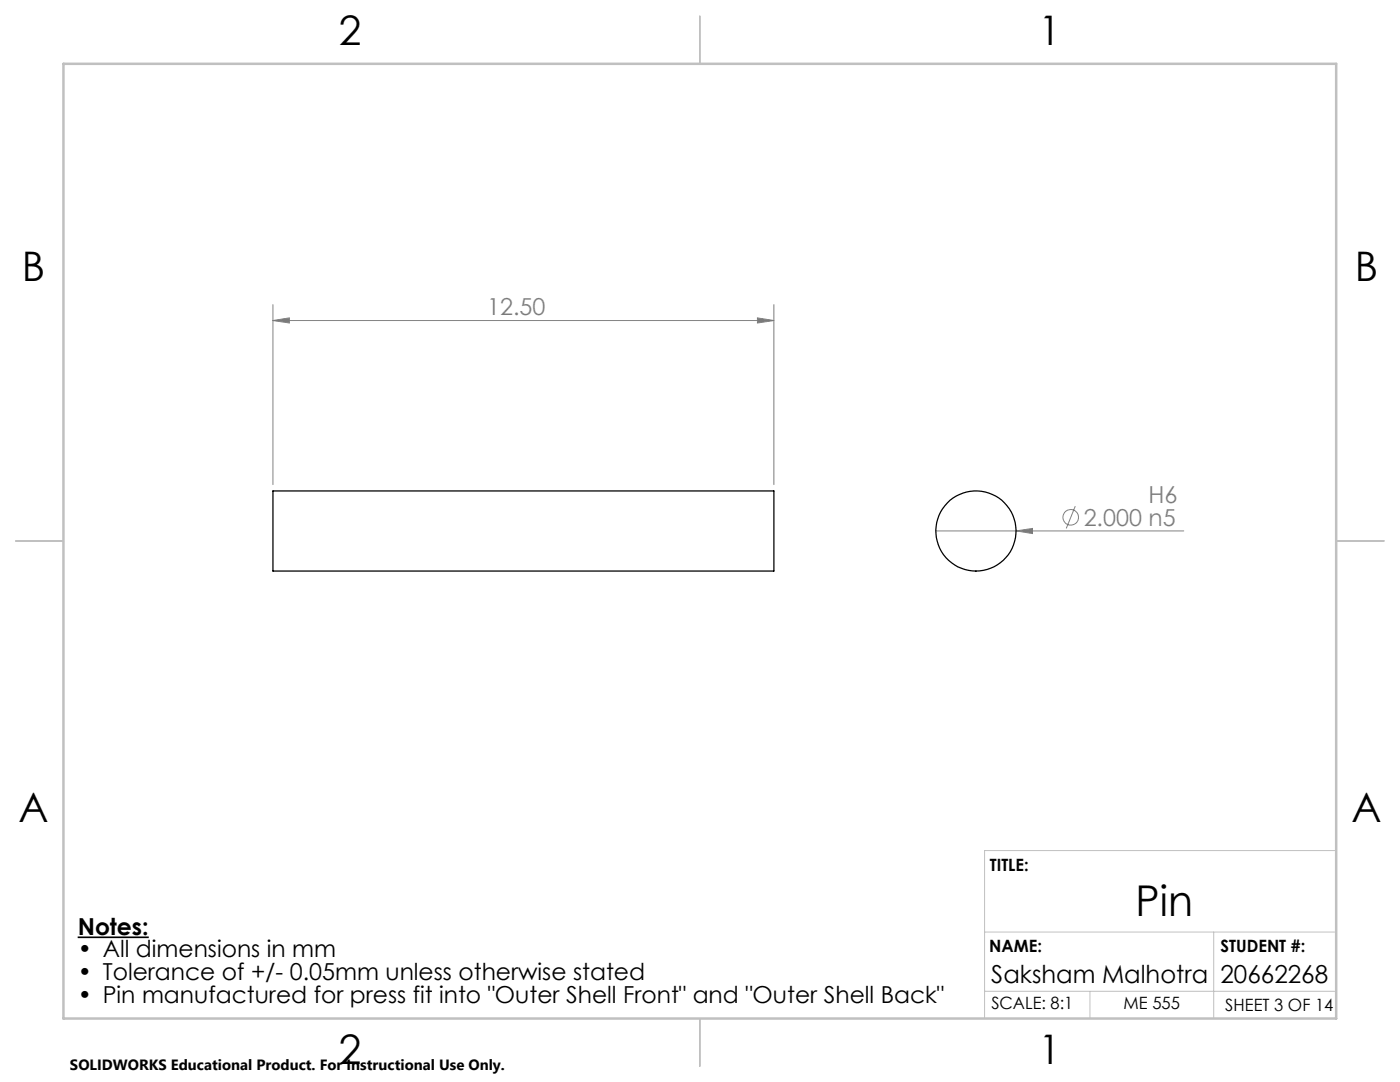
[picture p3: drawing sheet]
<svg xmlns="http://www.w3.org/2000/svg" width="279mm" height="216mm" viewBox="0 0 279 216" stroke-linecap="round" stroke-linejoin="round" font-family="sans-serif">
<g fill="none" stroke="#808080" stroke-width=".2">
<path d="M54.5 64l3.2-.6v1.1zM54.5 60.8v35.9M54.5 64h99.9M151.2 63.4l3.2 .6-3.2 .5zM154.4 60.8v35.9M186.8 105.9h49.5M202.8 105.9l3.3-.5v1.1zM214.6 101l-1.8 4.4"/>
<circle cx="213.7" cy="103.2" r="1.56"/>
</g>
<path d="M15.5 187h14.2" fill="none" stroke="#000" stroke-width=".33"/>
<path d="M266.7 169.7h-70.2v33.5M196.5 197.8h70.2M196.5 186h70.2M217.5 197.8v5.4M242.2 186v17.2" fill="none" stroke="#c0c0c0" stroke-width=".2"/>
<path d="M139.7 3.2v9.5M3.1 107.9h9.6M266.7 107.9h9.5M139.7 203.2v9.6" fill="none" stroke="#c0c0c0" stroke-width=".25"/>
<path d="M12.7 12.7h254v190.5h-254z" fill="none" stroke="#c0c0c0" stroke-width=".5"/>
<g fill="#808080">
<path d="M202.8 105.9l3.3-.5v1.1z"/>
<path d="M151.2 63.4l3.2 .6-3.2 .5zM54.5 64l3.2-.6v1.1z"/>
</g>
<g fill="none" stroke="#000" stroke-width=".25">
<path d="M54.5 98h99.9v15.9h-99.9z"/>
<circle cx="194.8" cy="105.9" r="8"/>
</g>
<text font-size="8.5" x="226.6" y="182.8">Pin</text>
<g font-size="8.1">
<text x="67.6" y="8.9">2</text>
<text x="207.3" y="8.9">1</text>
<text x="4.4" y="56.1">B</text>
<text x="270.4" y="56.1">B</text>
<text x="3.7" y="164.1">A</text>
<text x="269.7" y="164.1">A</text>
<text x="67.6" y="212.4">2</text>
<text x="207.3" y="212.4">1</text>
</g>
<g font-size="4.9">
<text x="197.8" y="196.1">Saksham Malhotra</text>
<text x="243.6" y="196.1">20662268</text>
</g>
<g font-size="4.7" fill="#808080">
<text x="97.2" y="62.9">12.50</text>
<text x="229.2" y="100.5">H6</text>
<text x="216.3" y="104.9">2.000 n5</text>
</g>
<g font-size="4.7">
<text x="15.5" y="186.5">Notes:</text>
<text x="15.5" y="191">• All dimensions in mm</text>
<text x="15.5" y="195.6">• Tolerance of +/- 0.05mm unless otherwise stated</text>
<text x="15.5" y="200.1">• Pin manufactured for press fit into &quot;Outer Shell Front&quot; and &quot;Outer Shell Back&quot;</text>
</g>
<g font-size="3.4">
<text x="197.5" y="173.8">TITLE:</text>
<text x="197.4" y="190">NAME:</text>
<text x="243.6" y="190">STUDENT #:</text>
<text x="197.8" y="201.3">SCALE: 8:1</text>
<text x="224.2" y="201.3">ME 555</text>
<text x="244.5" y="201.7">SHEET 3 OF 14</text>
</g>
<text font-size="3" x="14" y="213.5">SOLIDWORKS Educational Product. For Instructional Use Only.</text>
</svg>
